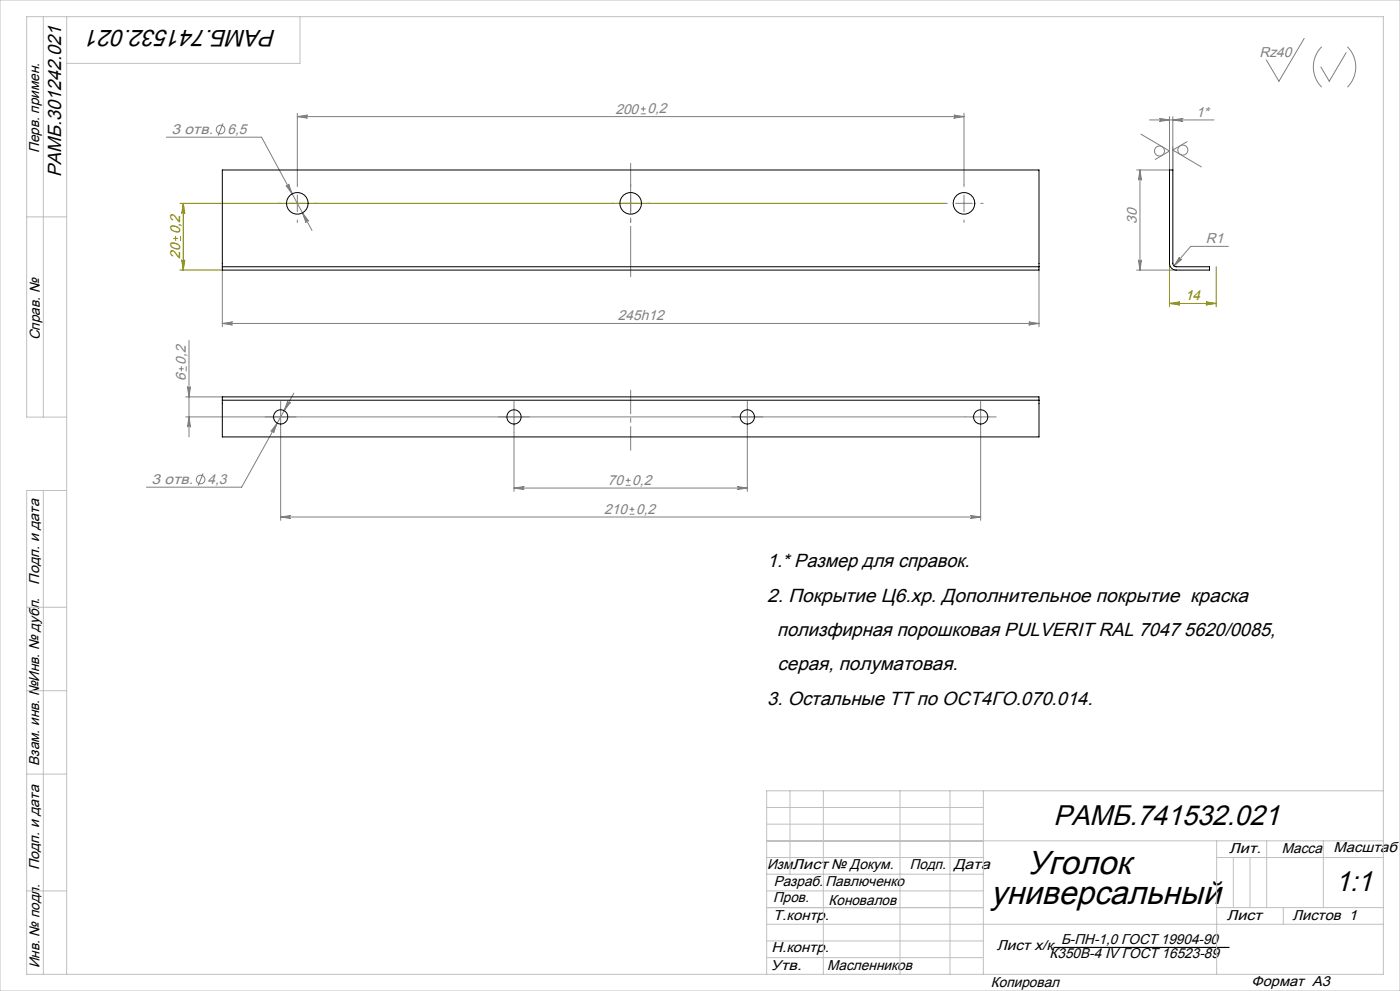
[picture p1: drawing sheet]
<svg xmlns="http://www.w3.org/2000/svg" width="420mm" height="297mm" viewBox="0 0 420 297" stroke-linecap="round" stroke-linejoin="round" font-family="sans-serif">
<g fill="none" stroke="#808080" stroke-width=".3">
<path d="M391.3 11.5l-7.6 12.9-3.8-6.5M396.5 14a8.6 8.6 0 0 0 0 12.1M403.8 15.8l-5 8.6-2.5-4.3M404.2 14a8.6 8.6 0 0 1 0 12.1M66.9 37l-1.5 3.7M89.2 34.9l3-.4a.45 .45 0 0 0-.4 .4 .45 .45 0 0 0 .4 .5zM89.2 33.9v21.3M89.2 34.9h200M192.3 34.1h1.4M192.3 32.6h1.4M193 31.9v1.5M286.2 34.5l3 .4-3 .5a.45 .45 0 0 0 .4-.5 .45 .45 0 0 0-.4-.4z"/>
<path d="M289.2 33.9v21.3M344.9 35.9h19.3M347.9 35.5l3 .4-3 .5a.45 .45 0 0 0 .4-.5 .45 .45 0 0 0-.4-.4zM350.9 34.9v16h-9.9M351.9 35.9l3-.4a.45 .45 0 0 0-.5 .4 .45 .45 0 0 0 .5 .5zM351.9 34.9v16M49.9 41.1h28.6l15.1 28M85.8 55.7a.45 .45 0 0 0 .6 .1 .45 .45 0 0 0 .2-.6l1.1 2.9zM89.2 58.4v5M189.2 58.4v5M289.2 58.4v5M342 50.9l.4 3a.45 .45 0 0 0-.4-.4 .45 .45 0 0 0-.5 .4z"/>
<path d="M342 50.9v30M342.3 40.2l8.6 5.1-4.3 2.5M356.1 42.4l-4.2 2.6 8.5 5M86.7 60.9h5M90.7 63.8l1.9 2.4a.45 .45 0 0 0-.6-.1 .45 .45 0 0 0-.2 .6zM186.7 60.9h5M286.7 60.9h5M341.5 77.9a.45 .45 0 0 0 .5 .5 .45 .45 0 0 0 .4-.5l-.4 3zM353.8 77.1a.45 .45 0 0 0 .1 .6 .45 .45 0 0 0 .6 0l-2.3 2zM368.5 73.8h-11.3l-5 5.9M66.7 96.9l3-.4a.45 .45 0 0 0-.4 .4 .45 .45 0 0 0 .4 .5zM66.7 80.9v17"/>
<path d="M66.7 96.9h245M308.7 96.5l3 .4-3 .5a.45 .45 0 0 0 .4-.5 .45 .45 0 0 0-.4-.4zM311.7 80.9v17M341 80.9h11.9M53.7 110.5h1.4M54.4 109.8v1.5M55.7 118.9h11M55.9 109.8v1.5M56.2 115.9a.45 .45 0 0 0 .5 .5 .45 .45 0 0 0 .4-.5l-.4 3zM56.7 102v28.9M88.2 117.8l-15.7 28.2h-28.6M55.7 124.9h233.8"/>
<path d="M56.7 124.9l.4 3a.45 .45 0 0 0-.4-.4 .45 .45 0 0 0-.5 .4zM83.2 126.8l-1.1 2.9a.45 .45 0 0 0-.2-.6 .45 .45 0 0 0-.6 .1zM84.2 122.4v5M84.2 129.6v26.3M86.3 120.2a.45 .45 0 0 0 .2 .6 .45 .45 0 0 0 .6-.1l-1.9 2.4zM154.2 122.4v5M154.2 129.6v17.7M224.2 122.4v5M224.2 129.6v17.7M291.7 124.9h5M294.2 122.4v5M294.2 129.6v26.3"/>
<path d="M60.9 141.9l-1.4 3.6M84.2 154.9l3-.4a.45 .45 0 0 0-.4 .4 .45 .45 0 0 0 .4 .5zM84.2 154.9h210M154.2 146.3l3-.5a.45 .45 0 0 0-.4 .5 .45 .45 0 0 0 .4 .4zM154.2 146.3h70M187.7 145.4h1.5M187.7 144h1.5M188.4 143.2v1.5M188.9 154.1h1.4M188.9 152.6h1.4M189.6 151.9v1.5M221.2 145.8l3 .5-3 .4a.45 .45 0 0 0 .4-.4 .45 .45 0 0 0-.4-.5z"/>
<path d="M291.2 154.5l3 .4-3 .5a.45 .45 0 0 0 .4-.5 .45 .45 0 0 0-.4-.4z"/>
<circle cx="66.2" cy="38.8" r="1.29"/>
<circle cx="347.9" cy="45.3" r="1.5"/>
<circle cx="354.9" cy="45" r="1.5"/>
<circle cx="60.2" cy="143.7" r="1.29"/>
</g>
<g fill="none" stroke="#808000" stroke-width=".3">
<path d="M51.9 71.4h1.5M52.7 70.7v1.5M54 60.9h229.4M54.2 70.7v1.5M54.5 77.9a.45 .45 0 0 0 .5 .5 .45 .45 0 0 0 .4-.5l-.4 3zM55 60.9l.4 3a.45 .45 0 0 0-.4-.4 .45 .45 0 0 0-.5 .4zM55 60.9v20M350.9 78.9v13M364.9 79.9v12M54 80.9h12.7M350.9 90.9l3-.4a.45 .45 0 0 0-.5 .4 .45 .45 0 0 0 .5 .5zM350.9 90.9h14"/>
<path d="M361.9 90.5l3 .4-3 .5a.45 .45 0 0 0 .4-.5 .45 .45 0 0 0-.4-.4z"/>
</g>
<path d="M316.1 283.9h52.7" fill="none" stroke="#000" stroke-width=".35"/>
<path d="M189.2 134.9v-18" fill="none" stroke="#808080" stroke-width=".3" stroke-dasharray="15.2 1.3 1.3 1.3" stroke-dashoffset="8.1"/>
<g fill="none" stroke="#808080" stroke-width=".3" stroke-dasharray="15.2 1.3 1.3 1.3">
<path d="M89.2 55.9v-.7M189.2 55.9v-.7M289.2 55.9v-.7M84.2 60.9h-.8M89.2 65.9v.8M94.2 60.9h.7M184.2 60.9h-.8M189.2 65.9v.8M194.2 60.9h.7M284.2 60.9h-.8M289.2 65.9v.8M294.2 60.9h.7"/>
<path d="M81.7 124.9h-2.2M84.2 122.4v-2.1M84.2 127.4v2.2M86.7 124.9h2.1M151.7 124.9h-2.2M154.2 122.4v-2.1M154.2 127.4v2.2M156.7 124.9h2.1M221.7 124.9h-2.2M224.2 122.4v-2.1M224.2 127.4v2.2M226.7 124.9h2.1"/>
<path d="M291.7 124.9h-2.2M294.2 122.4v-2.1M294.2 127.4v2.2M296.7 124.9h2.1"/>
</g>
<path d="M189.2 82.9v-34" fill="none" stroke="#808080" stroke-width=".3" stroke-dasharray="15.2 1.3 1.3 1.3" stroke-dashoffset=".1"/>
<g fill="none" stroke="#c0c0c0" stroke-width=".3">
<path d="M0 0h420v297h-420zM13 5v120M20 5v287M90 5v14h-70M8 65h12M20 125h-12v-120h407v287h-407v-145h12M13 147v145M8 182h12M8 207h12M8 232h12M237 237v25M247 237v55"/>
<path d="M270 237v55M285 237v55M295 237v55M415 237h-185v55M230 252h185M230 247h65M230 242h65M230 257h65M365 252v40M365 257h50M370 257v15M375 257v15"/>
<path d="M380 252v20M397 252v20M8 267h12M230 272h65M230 267h65M230 277h185M230 262h65M365 272h50M385 272v5M230 282h65M230 287h65"/>
</g>
<g fill="#808000">
<path d="M54.5 77.9a.45 .45 0 0 0 .5 .5 .45 .45 0 0 0 .4-.5l-.4 3zM55 60.9l.4 3a.45 .45 0 0 0-.4-.4 .45 .45 0 0 0-.5 .4z"/>
<path d="M350.9 90.9l3-.4a.45 .45 0 0 0-.5 .4 .45 .45 0 0 0 .5 .5zM361.9 90.5l3 .4-3 .5a.45 .45 0 0 0 .4-.5 .45 .45 0 0 0-.4-.4z"/>
</g>
<g fill="#808080">
<path d="M86.3 120.2l-1.1 2.9 1.9-2.4a.45 .45 0 0 1-.6 .1 .45 .45 0 0 1-.2-.6zM83.2 126.8l-1.9 2.4a.45 .45 0 0 1 .6-.1 .45 .45 0 0 1 .2 .6zM90.7 63.8l1.1 2.9a.45 .45 0 0 1 .2-.6 .45 .45 0 0 1 .6 .1zM85.8 55.7l1.9 2.4-1.1-2.9a.45 .45 0 0 1-.2 .6 .45 .45 0 0 1-.6-.1zM353.8 77.1l-1.6 2.6 2.3-2a.45 .45 0 0 1-.6 0 .45 .45 0 0 1-.1-.6z"/>
<path d="M154.2 146.3l3-.5a.45 .45 0 0 0-.4 .5 .45 .45 0 0 0 .4 .4zM221.2 145.8l3 .5-3 .4a.45 .45 0 0 0 .4-.4 .45 .45 0 0 0-.4-.5z"/>
<path d="M84.2 154.9l3-.4a.45 .45 0 0 0-.4 .4 .45 .45 0 0 0 .4 .5zM291.2 154.5l3 .4-3 .5a.45 .45 0 0 0 .4-.5 .45 .45 0 0 0-.4-.4z"/>
<path d="M66.7 96.9l3-.4a.45 .45 0 0 0-.4 .4 .45 .45 0 0 0 .4 .5zM308.7 96.5l3 .4-3 .5a.45 .45 0 0 0 .4-.5 .45 .45 0 0 0-.4-.4z"/>
<path d="M341.5 77.9a.45 .45 0 0 0 .5 .5 .45 .45 0 0 0 .4-.5l-.4 3zM342 50.9l.4 3a.45 .45 0 0 0-.4-.4 .45 .45 0 0 0-.5 .4z"/>
<path d="M56.7 124.9l.4 3a.45 .45 0 0 0-.4-.4 .45 .45 0 0 0-.5 .4zM56.2 115.9a.45 .45 0 0 0 .5 .5 .45 .45 0 0 0 .4-.5l-.4 3z"/>
<path d="M347.9 35.5l3 .4-3 .5a.45 .45 0 0 0 .4-.5 .45 .45 0 0 0-.4-.4zM351.9 35.9l3-.4a.45 .45 0 0 0-.5 .4 .45 .45 0 0 0 .5 .5z"/>
<path d="M89.2 34.9l3-.4a.45 .45 0 0 0-.4 .4 .45 .45 0 0 0 .4 .5zM286.2 34.5l3 .4-3 .5a.45 .45 0 0 0 .4-.5 .45 .45 0 0 0-.4-.4z"/>
</g>
<g fill="none" stroke="#000" stroke-width=".3">
<path d="M350.9 50.9h1v28a1 1 0 0 0 1 1h10v1h-10a2 2 0 0 1-2-2zM66.7 79.9v-29h245v29M66.7 79.9v1h245v-1M66.7 79.9h245M66.7 119.9v11h245v-11M66.7 119.9h245M66.7 119.9v-1h245v1"/>
<circle cx="89.2" cy="60.9" r="3.2"/>
<circle cx="189.2" cy="60.9" r="3.2"/>
<circle cx="289.2" cy="60.9" r="3.3"/>
<circle cx="84.2" cy="124.9" r="2.15"/>
<circle cx="154.2" cy="124.9" r="2.15"/>
<circle cx="224.2" cy="124.9" r="2.15"/>
<circle cx="294.2" cy="124.9" r="2.15"/>
</g>
<g font-size="10">
<text x="308.2" y="262">Уголок</text>
<text x="297.1" y="271">универсальный</text>
</g>
<g font-size="8.5">
<text x="316.1" y="247.2">РАМБ.741532.021</text>
<text x="400.7" y="267.2">1:1</text>
</g>
<text font-size="7.1" x="82.8" y="9.1" transform="rotate(-180 82.8 9.1)">РАМБ.741532.021</text>
<g font-size="5.7">
<text x="18.3" y="53.1" transform="rotate(-90 18.3 53.1)">РАМБ.301242.021</text>
<text x="230.2" y="170">1.* Размер для справок.</text>
<text x="230.2" y="180.3">2. Покрытие Ц6.хр. Дополнительное покрытие краска</text>
<text x="233.2" y="190.6">полизфирная порошковая PULVERIT RAL 7047 5620/0085,</text>
<text x="233.3" y="200.9">серая, полуматовая.</text>
<text x="230.2" y="211.2">3. Остальные ТТ по ОСТ4ГО.070.014.</text>
</g>
<g font-size="4.3" fill="#808080">
<text x="377.8" y="17">Rz40</text>
<text x="184.6" y="34">200</text>
<text x="194.2" y="34">0,2</text>
<text x="358.8" y="35">1*</text>
<text x="51.5" y="40.2">3 отв.</text>
<text x="68.2" y="40.2">6,5</text>
<text x="341.1" y="67.1" transform="rotate(-90 341.1 67.1)">30</text>
<text x="361.8" y="72.9">R1</text>
<text x="185.4" y="96">245h12</text>
<text x="55.8" y="109.3" transform="rotate(-90 55.8 109.3)">0,2</text>
<text x="55.8" y="114.3" transform="rotate(-90 55.8 114.3)">6</text>
<text x="45.5" y="145.1">3 отв.</text>
<text x="62.2" y="145.1">4,3</text>
<text x="182.4" y="145.3">70</text>
<text x="189.7" y="145.3">0,2</text>
<text x="181.2" y="154">210</text>
<text x="190.9" y="154">0,2</text>
</g>
<g font-size="4.3">
<text x="11.8" y="45.9" transform="rotate(-90 11.8 45.9)">Перв. примен.</text>
<text x="11.9" y="102" transform="rotate(-90 11.9 102)">Справ. №</text>
<text x="11.7" y="175.2" transform="rotate(-90 11.7 175.2)">Подп. и дата</text>
<text x="11.7" y="229.5" transform="rotate(-90 11.7 229.5)">Взам. инв. №Инв. № дубл.</text>
<text x="368.7" y="255.7">Лит.</text>
<text x="384.6" y="255.7">Масса</text>
<text x="400" y="255.3">Масштаб</text>
<text x="11.7" y="260.8" transform="rotate(-90 11.7 260.8)">Подп. и дата</text>
<text x="230.2" y="260.5">Изм.Лист № Докум.</text>
<text x="273" y="260.3">Подп.</text>
<text x="286.1" y="260.5">Дата</text>
<text x="232.1" y="265.5">Разраб.</text>
<text x="247.6" y="265.5">Павлюченко</text>
<text x="231.9" y="270.4">Пров.</text>
<text x="231.9" y="275.8">Т.контр.</text>
<text x="248.6" y="271.3">Коновалов</text>
<text x="368" y="275.8">Лист</text>
<text x="387.8" y="275.8">Листов 1</text>
<text x="231.4" y="285.4">Н.контр.</text>
<text x="299" y="284.7">Лист х/к</text>
<text x="314.9" y="287">К350В-4 IV ГОСТ 16523-89</text>
<text x="318.3" y="283">Б-ПН-1,0 ГОСТ 19904-90</text>
<text x="11.9" y="290.2" transform="rotate(-90 11.9 290.2)">Инв. № подл.</text>
<text x="231.2" y="290.7">Утв.</text>
<text x="248.2" y="290.7">Масленников</text>
<text x="297.3" y="295.8">Копировал</text>
<text x="375.5" y="295.5">Формат А3</text>
</g>
<g font-size="4.3" fill="#808000">
<text x="54" y="70.2" transform="rotate(-90 54 70.2)">0,2</text>
<text x="54.1" y="77.5" transform="rotate(-90 54.1 77.5)">20</text>
<text x="355.5" y="90">14</text>
</g>
</svg>
